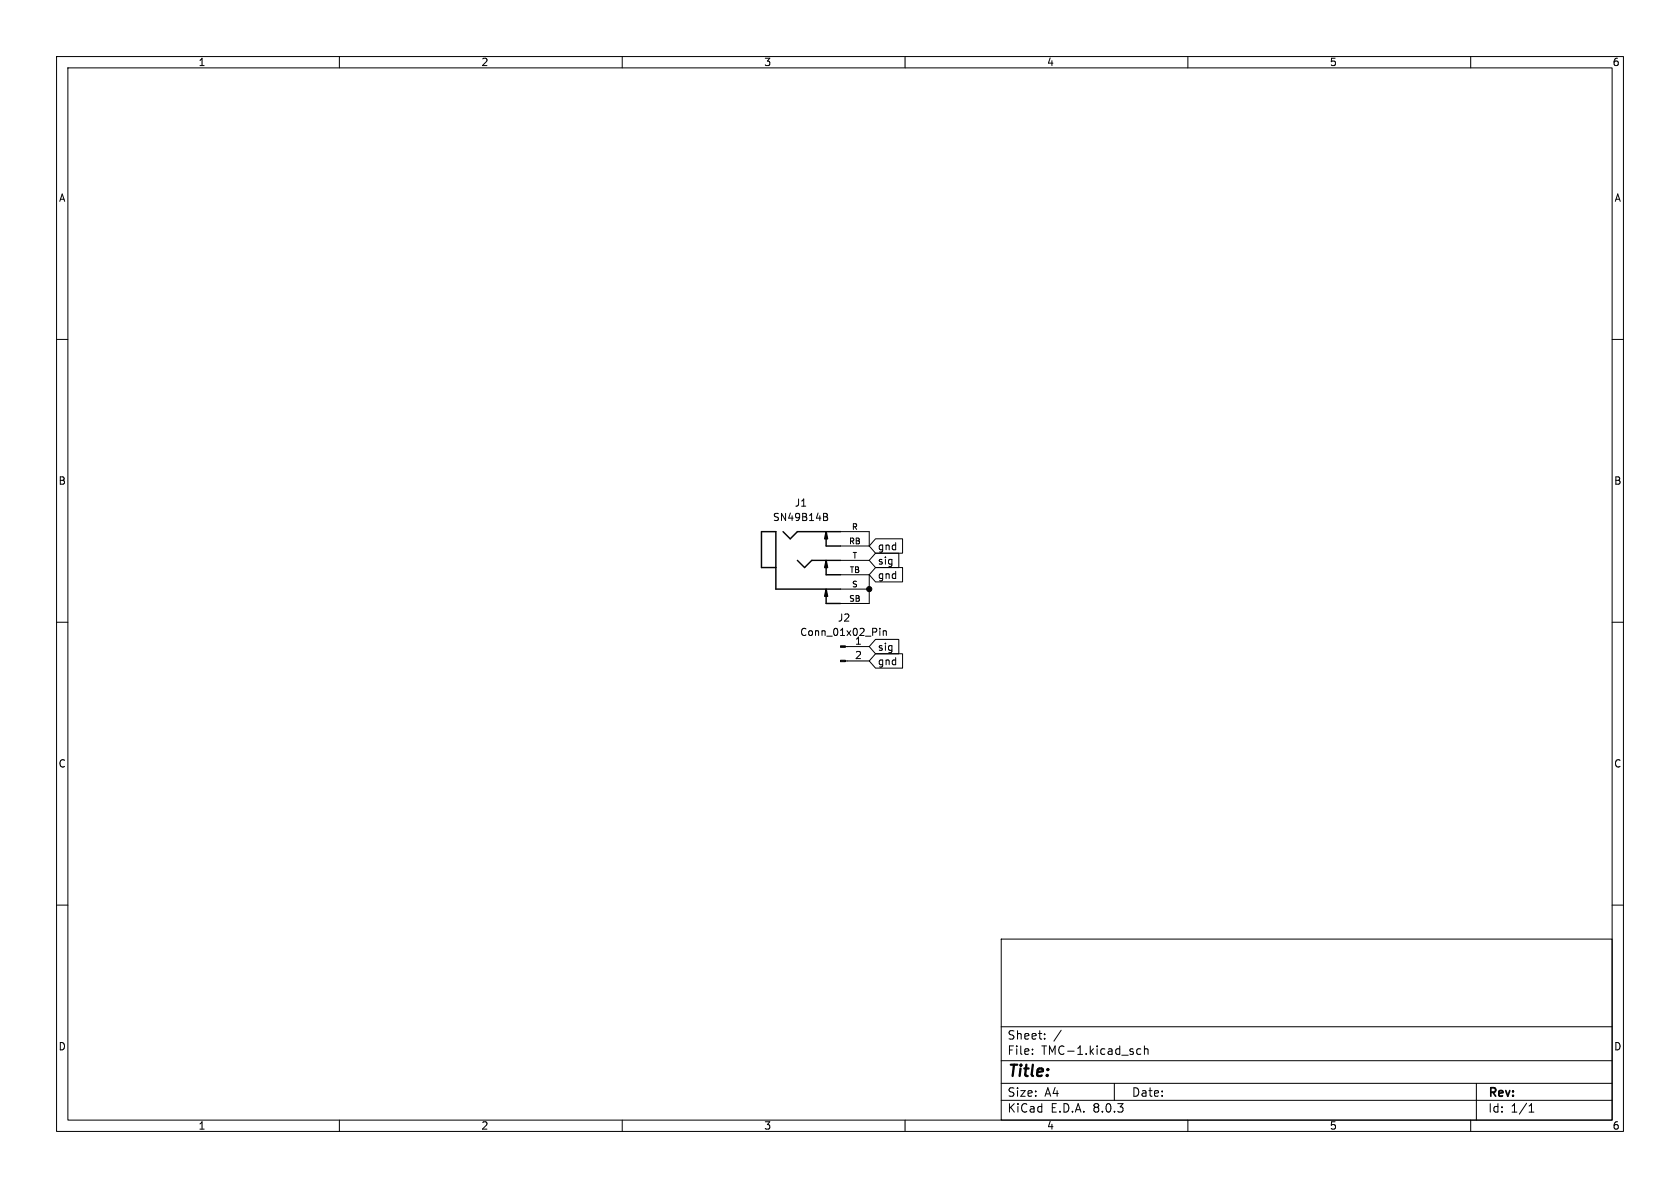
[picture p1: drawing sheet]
<svg xmlns="http://www.w3.org/2000/svg" width="297mm" height="210mm" viewBox="0 0 297 210" stroke-linecap="round" stroke-linejoin="round" font-family="sans-serif">
<g fill="none" stroke="#000" stroke-width=".18">
<path d="M10 10h277v190h-277zM12 12h273v186h-273zM60 10v2M110 10v2M160 10v2M210 10v2M260 10v2M10 60h2M285 60h2M145.6 90.7l.6 .2 .1 .2-.3 .3M145.6 91.4h.4M146 91.4l.3 .2v.3l-.7 .1"/>
<path d="M148.6 94h5.1v2.5M148.6 96.5h5.1M148.6 99.1h5.1M154.8 97.8h4.1v2.5h-4.1l-1.1-1.2zM154.8 95.2h4.8v2.6h-4.8l-1.1-1.3zM10 110h2M148.6 104.1h5.1M148.6 101.6h5.1M149.5 116.8h4.2M149.5 114.3h4.2M153.7 101.6v5.1h-5.1M154.8 100.3h4.8v2.6h-4.8l-1.1-1.3z"/>
<path d="M154.8 115.6h4.8v2.5h-4.8l-1.1-1.3zM154.8 113h4.1v2.6h-4.1l-1.1-1.3zM155.5 111.1v.1M155.5 111.5v.8M156.1 111.5v.8M156.1 111.6l.2-.1 .3 .1 .1 .7M285 110h2M10 160h2M285 160h2M177 166h108v32h-108zM60 198v2M110 198v2"/>
<path d="M160 198v2M177 194.5h108M177 191.5h108M177 187.5h108M177 181.5h108M182.5 186.3v.1M182.5 185.5v.1M184.7 183.6v.1M184.7 182.8v.1M187.6 182.1l-1.3 2M197 191.5v3M201.7 185.5l-.5-.1-.2 .3v.4l.1 .2h.6"/>
<path d="M202.3 185.5l.2-.1 .4 .1 .1 .9M202.3 184.9v1.5M210 198v2M260 198v2M261 191.5v6.5M270.3 196.6h.9M270.3 195.5l.4-.4v1.5"/>
</g>
<path d="M138.4 94l1.3 1.3 1.3-1.3h7.6M141 99.1l1.2 1.2 1.3-1.2h5.1M146 94.7v1.8h2.6M146 99.8v1.8h2.6M137.2 100.3h-2.6v-6.3h2.6v10.1h11.4M146 104.9v1.8h2.6" fill="none" stroke="#000" stroke-width=".25"/>
<path d="M146 99.1l.3 1.2h-.5zM146 94l.3 1.3h-.5zM146 104.1l.3 1.3h-.5z" fill="#000" stroke="#000" stroke-width=".25"/>
<g fill="#000" stroke="#000" stroke-width=".18">
<path d="M148.6 116.7h.9v.3h-.9zM148.6 114.2h.9v.2h-.9z"/>
<circle cx="153.7" cy="104.1" r=".46"/>
</g>
<text font-size="2.8" x="178" y="190.9">Title:</text>
<g font-size="2.1">
<text x="178" y="184">Sheet:</text>
<text x="178" y="186.7">File:</text>
<text x="184.1" y="186.7">TMC-1.kicad_sch</text>
<text x="178" y="196.9">KiCad</text>
<text x="178" y="194.1">Size:</text>
<text x="184.7" y="194.1">A4</text>
<text x="185.7" y="196.9">E.D.A.</text>
<text x="193.3" y="196.9">8.0.3</text>
<text x="200" y="194.1">Date:</text>
<text x="263" y="194.3">Rev:</text>
<text x="263" y="196.9">Id:</text>
<text x="267.1" y="196.9">1/1</text>
</g>
<g font-size="1.8">
<text x="35" y="11.9">1</text>
<text x="85" y="11.9">2</text>
<text x="135" y="11.9">3</text>
<text x="185" y="11.9">4</text>
<text x="235" y="11.9">5</text>
<text x="285" y="11.9">6</text>
<text x="10.3" y="35.9">A</text>
<text x="285.3" y="35.9">A</text>
<text x="10.3" y="85.9">B</text>
<text x="140.4" y="89.8">J1</text>
<text x="285.3" y="85.9">B</text>
<text x="136.5" y="92.3">SN49B14B</text>
<text x="155.1" y="100">sig</text>
<text x="155.1" y="97.5">gnd</text>
<text x="155.1" y="102.6">gnd</text>
<text x="141.4" y="112.6">Conn_01x02_Pin</text>
<text x="148" y="110.1">J2</text>
<text x="151.1" y="114">1</text>
<text x="151.1" y="116.6">2</text>
<text x="155.1" y="117.8">gnd</text>
<text x="155.1" y="115.3">sig</text>
<text x="10.3" y="135.9">C</text>
<text x="285.3" y="135.9">C</text>
<text x="10.3" y="185.9">D</text>
<text x="285.3" y="185.9">D</text>
<text x="35" y="199.9">1</text>
<text x="85" y="199.9">2</text>
<text x="135" y="199.9">3</text>
<text x="185" y="199.9">4</text>
<text x="235" y="199.9">5</text>
<text x="285" y="199.9">6</text>
</g>
<g font-size="1.4">
<text x="150.5" y="93.7">R</text>
<text x="150" y="96.3">RB</text>
<text x="150.1" y="101.3">TB</text>
<text x="150.6" y="98.8">T</text>
<text x="150" y="106.4">SB</text>
<text x="150.5" y="103.9">S</text>
</g>
</svg>
